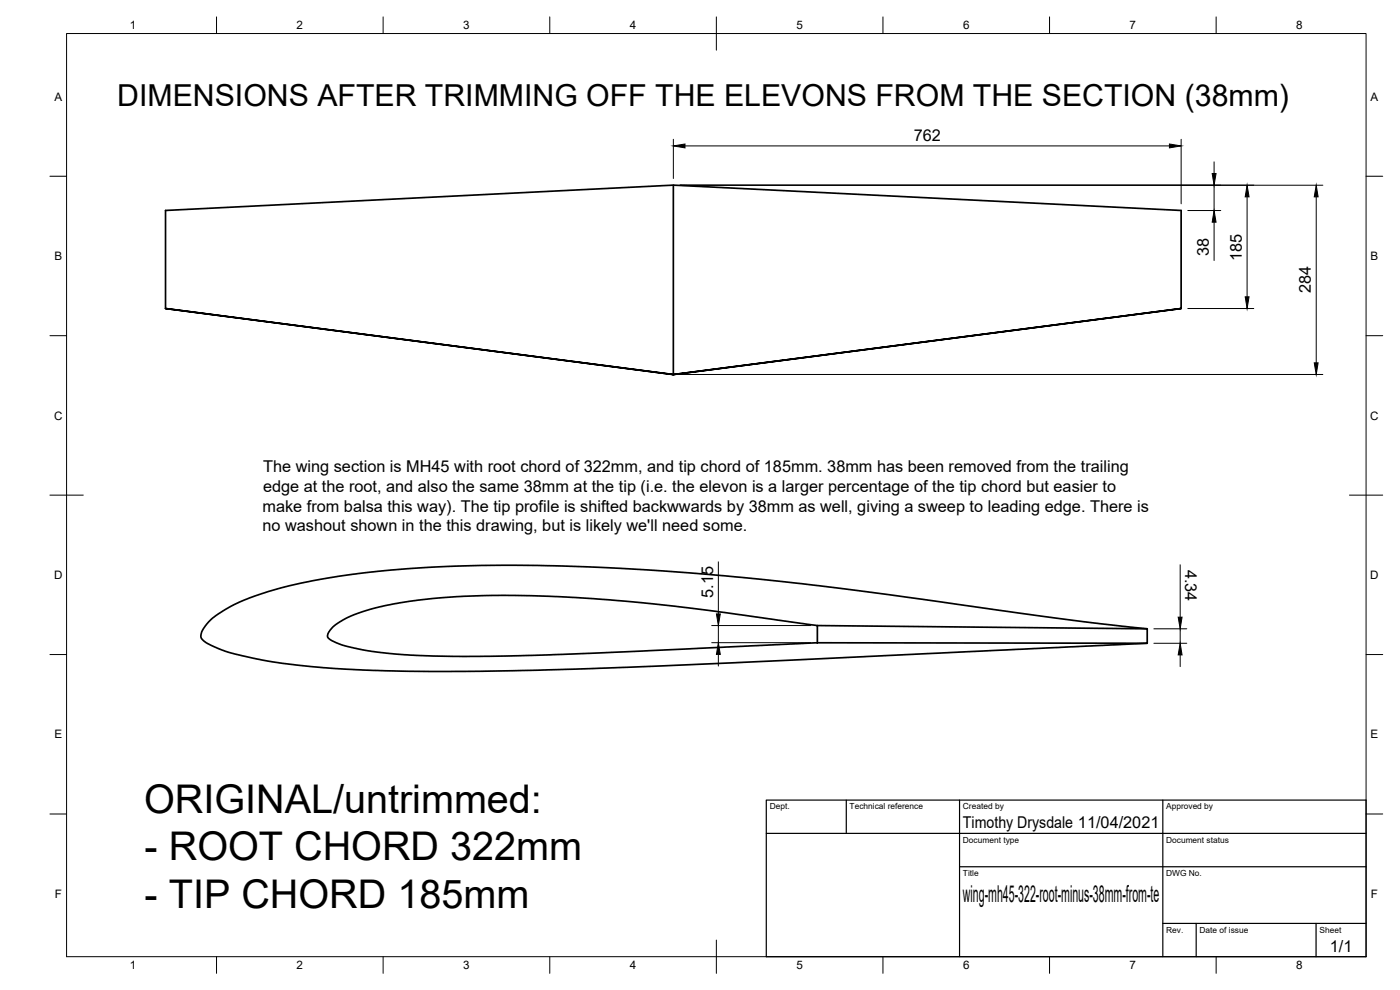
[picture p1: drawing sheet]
<svg xmlns="http://www.w3.org/2000/svg" width="420mm" height="297mm" viewBox="0 0 420 297" stroke-linecap="round" stroke-linejoin="round" font-family="sans-serif">
<!-- layer: Visible -->
<path d="M202.1 55.5v56.9M49.7 92.6v-29.5l152.4-7.6 152.4 7.6v29.5l-152.4 19.8 152.4-19.8M49.7 92.6l152.4 19.8-152.4-19.8M99.8 188.2l3.7-2.5 4.8-2 5.5-1.6 7.6-1.5 8.4-1 9.5-.7 8.7-.2h11.5l18.6 .9 17.6 1.6 16.3 1.9 33.3 4.6v5.2l-80.2 3.6-18.7 .4-16.2-.1-8.7-.3-7-.7-5.8-.8-5.1-1.2-3.8-1.5-1.4-1.1v-1.1zM245.3 187.7l99 1v4.3l-99-.1M344.3 188.7l-20-2.3-24.5-3.3a1264.6 1264.6 0 0 0-95.2-11.4 539.4 539.4 0 0 0-89.2-.5l-9.7 1.1-10.2 1.7a92 92 0 0 0-27.1 8.4 16.9 16.9 0 0 0-7.6 6.7 2.38 2.38 0 0 0 1.1 3.8l2.3 1.1a80.8 80.8 0 0 0 19.9 4.9l12.9 1.4 16.3 .9a1328 1328 0 0 0 96-1.9l135-6.3" fill="none" stroke="#000" stroke-width=".51"/>
<circle cx="202.1" cy="112.4" r=".24" fill="#000" stroke="#000" stroke-width=".3"/>
<!-- layer: Border -->
<g fill="none" stroke="#000" stroke-width=".3">
<path d="M20 10.1h390v276.9h-390zM65 5.1v5M115 5.1v5M165 5.1v5M215 5.1v10M265 5.1v5M315 5.1v5M365 5.1v5M15 52.9h5M410 52.9h5M15 100.7h5M410 100.7h5"/>
<path d="M15 148.6h10M405 148.6h10M15 196.4h5M410 196.4h5M15 244.2h5M410 244.2h5M65 287v5M115 287v5M165 287v5M215 282.1v9.9M265 287v5M315 287v5"/>
<path d="M365 287v5"/>
</g>
<!-- layer: TitleBlock -->
<path d="M230 240.1h180v46.9h-180zM230 250h180M254 240.1v9.9M288 240.1v46.9M349 240.1v46.9M288 260.1h122M349 277.1h61M359 277.1v9.9M395 277.1v9.9" fill="none" stroke="#000" stroke-width=".36"/>
<!-- layer: Dimensions -->
<g fill="none" stroke="#000" stroke-width=".3">
<path d="M202.1 41.8v11.8M204.1 55.6h192.9M205.6 43.8h145.4M354.5 41.8v19.4M364.4 48.6v3.5M364.4 55.6v7.6M374.3 59.1v30M395 59.1v49.8M356.5 63.2h9.9M364.4 66.7v11.5M356.5 92.6h19.8M204.1 112.4h192.9"/>
<path d="M215.6 168.6v15.6M354.2 169.4v15.8M213.6 192.8h29.7M213.6 187.7h29.7M215.6 187.7v5.1M215.6 196.3v3.5M346.3 193h9.9M346.3 188.7h9.9M354.2 188.7v4.3M354.2 196.5v3.5"/>
</g>
<path d="M202.1 43.8l3.5-.6v1.2zM351 43.2l3.5 .6-3.5 .6zM363.8 52.1h1.2l-.6 3.5zM374.3 55.6l.6 3.5h-1.2zM395 55.6l.6 3.5h-1.2zM364.4 63.2l.6 3.5h-1.2zM373.7 89.1h1.2l-.6 3.5zM394.4 108.9h1.2l-.6 3.5zM215.6 192.8l.6 3.5h-1.2zM215 184.2h1.2l-.6 3.5zM354.2 193l.6 3.5h-1.2zM353.6 185.2h1.2l-.6 3.5z" fill="#000" stroke="#000" stroke-width=".3"/>
<g font-size="11.9">
<text x="43.2" y="243.9">ORIGINAL/untrimmed:</text>
<text x="43.4" y="258.2">- ROOT CHORD 322mm</text>
<text x="43.4" y="272.5">- TIP CHORD 185mm</text>
</g>
<text font-size="9.1" x="35.2" y="31.7">DIMENSIONS AFTER TRIMMING OFF THE ELEVONS FROM THE SECTION (38mm)</text>
<text font-size="7" x="289" y="270.6">wing-mh45-322-root-minus-38mm-from-te</text>
<g font-size="4.9">
<text x="274.2" y="42.2">762</text>
<text x="362.8" y="76.9" transform="rotate(-90 362.8 76.9)">38</text>
<text x="372.7" y="78.3" transform="rotate(-90 372.7 78.3)">185</text>
<text x="393.4" y="88" transform="rotate(-90 393.4 88)">284</text>
<text x="79" y="141.7">The wing section is MH45 with root chord of 322mm, and tip chord of 185mm. 38mm has been removed from the trailing</text>
<text x="78.9" y="147.6">edge at the root, and also the same 38mm at the tip (i.e. the elevon is a larger percentage of the tip chord but easier to</text>
<text x="78.8" y="153.5">make from balsa this way). The tip profile is shifted backwwards by 38mm as well, giving a sweep to leading edge. There is</text>
<text x="78.8" y="159.3">no washout shown in the this drawing, but is likely we'll need some.</text>
<text x="355.7" y="170.9" transform="rotate(90 355.7 170.9)">4.34</text>
<text x="214" y="179.4" transform="rotate(-90 214 179.4)">5.15</text>
<text x="289" y="248.5">Timothy Drysdale 11/04/2021</text>
<text x="399.1" y="285.7">1/1</text>
</g>
<g font-size="3.5">
<text x="39" y="8.8">1</text>
<text x="89" y="8.8">2</text>
<text x="139" y="8.8">3</text>
<text x="189" y="8.8">4</text>
<text x="239" y="8.8">5</text>
<text x="289" y="8.8">6</text>
<text x="339" y="8.8">7</text>
<text x="389" y="8.8">8</text>
<text x="16.3" y="30.2">A</text>
<text x="411.3" y="30.2">A</text>
<text x="16.3" y="78">B</text>
<text x="411.3" y="78">B</text>
<text x="16.2" y="125.9">C</text>
<text x="411.2" y="125.9">C</text>
<text x="16.2" y="173.7">D</text>
<text x="411.2" y="173.7">D</text>
<text x="16.3" y="221.6">E</text>
<text x="411.3" y="221.6">E</text>
<text x="16.4" y="269.4">F</text>
<text x="411.4" y="269.4">F</text>
<text x="39" y="290.8">1</text>
<text x="89" y="290.8">2</text>
<text x="139" y="290.8">3</text>
<text x="189" y="290.8">4</text>
<text x="239" y="290.8">5</text>
<text x="289" y="290.8">6</text>
<text x="339" y="290.8">7</text>
<text x="389" y="290.8">8</text>
</g>
<g font-size="2.5">
<text x="231" y="242.9">Dept.</text>
<text x="255" y="242.9">Technical reference</text>
<text x="289" y="242.9">Created by</text>
<text x="350" y="242.9">Approved by</text>
<text x="289" y="252.8">Document type</text>
<text x="350" y="252.8">Document status</text>
<text x="289" y="262.9">Title</text>
<text x="350" y="262.9">DWG No.</text>
<text x="350" y="279.9">Rev.</text>
<text x="360" y="279.9">Date of issue</text>
<text x="396" y="279.9">Sheet</text>
</g>
</svg>
